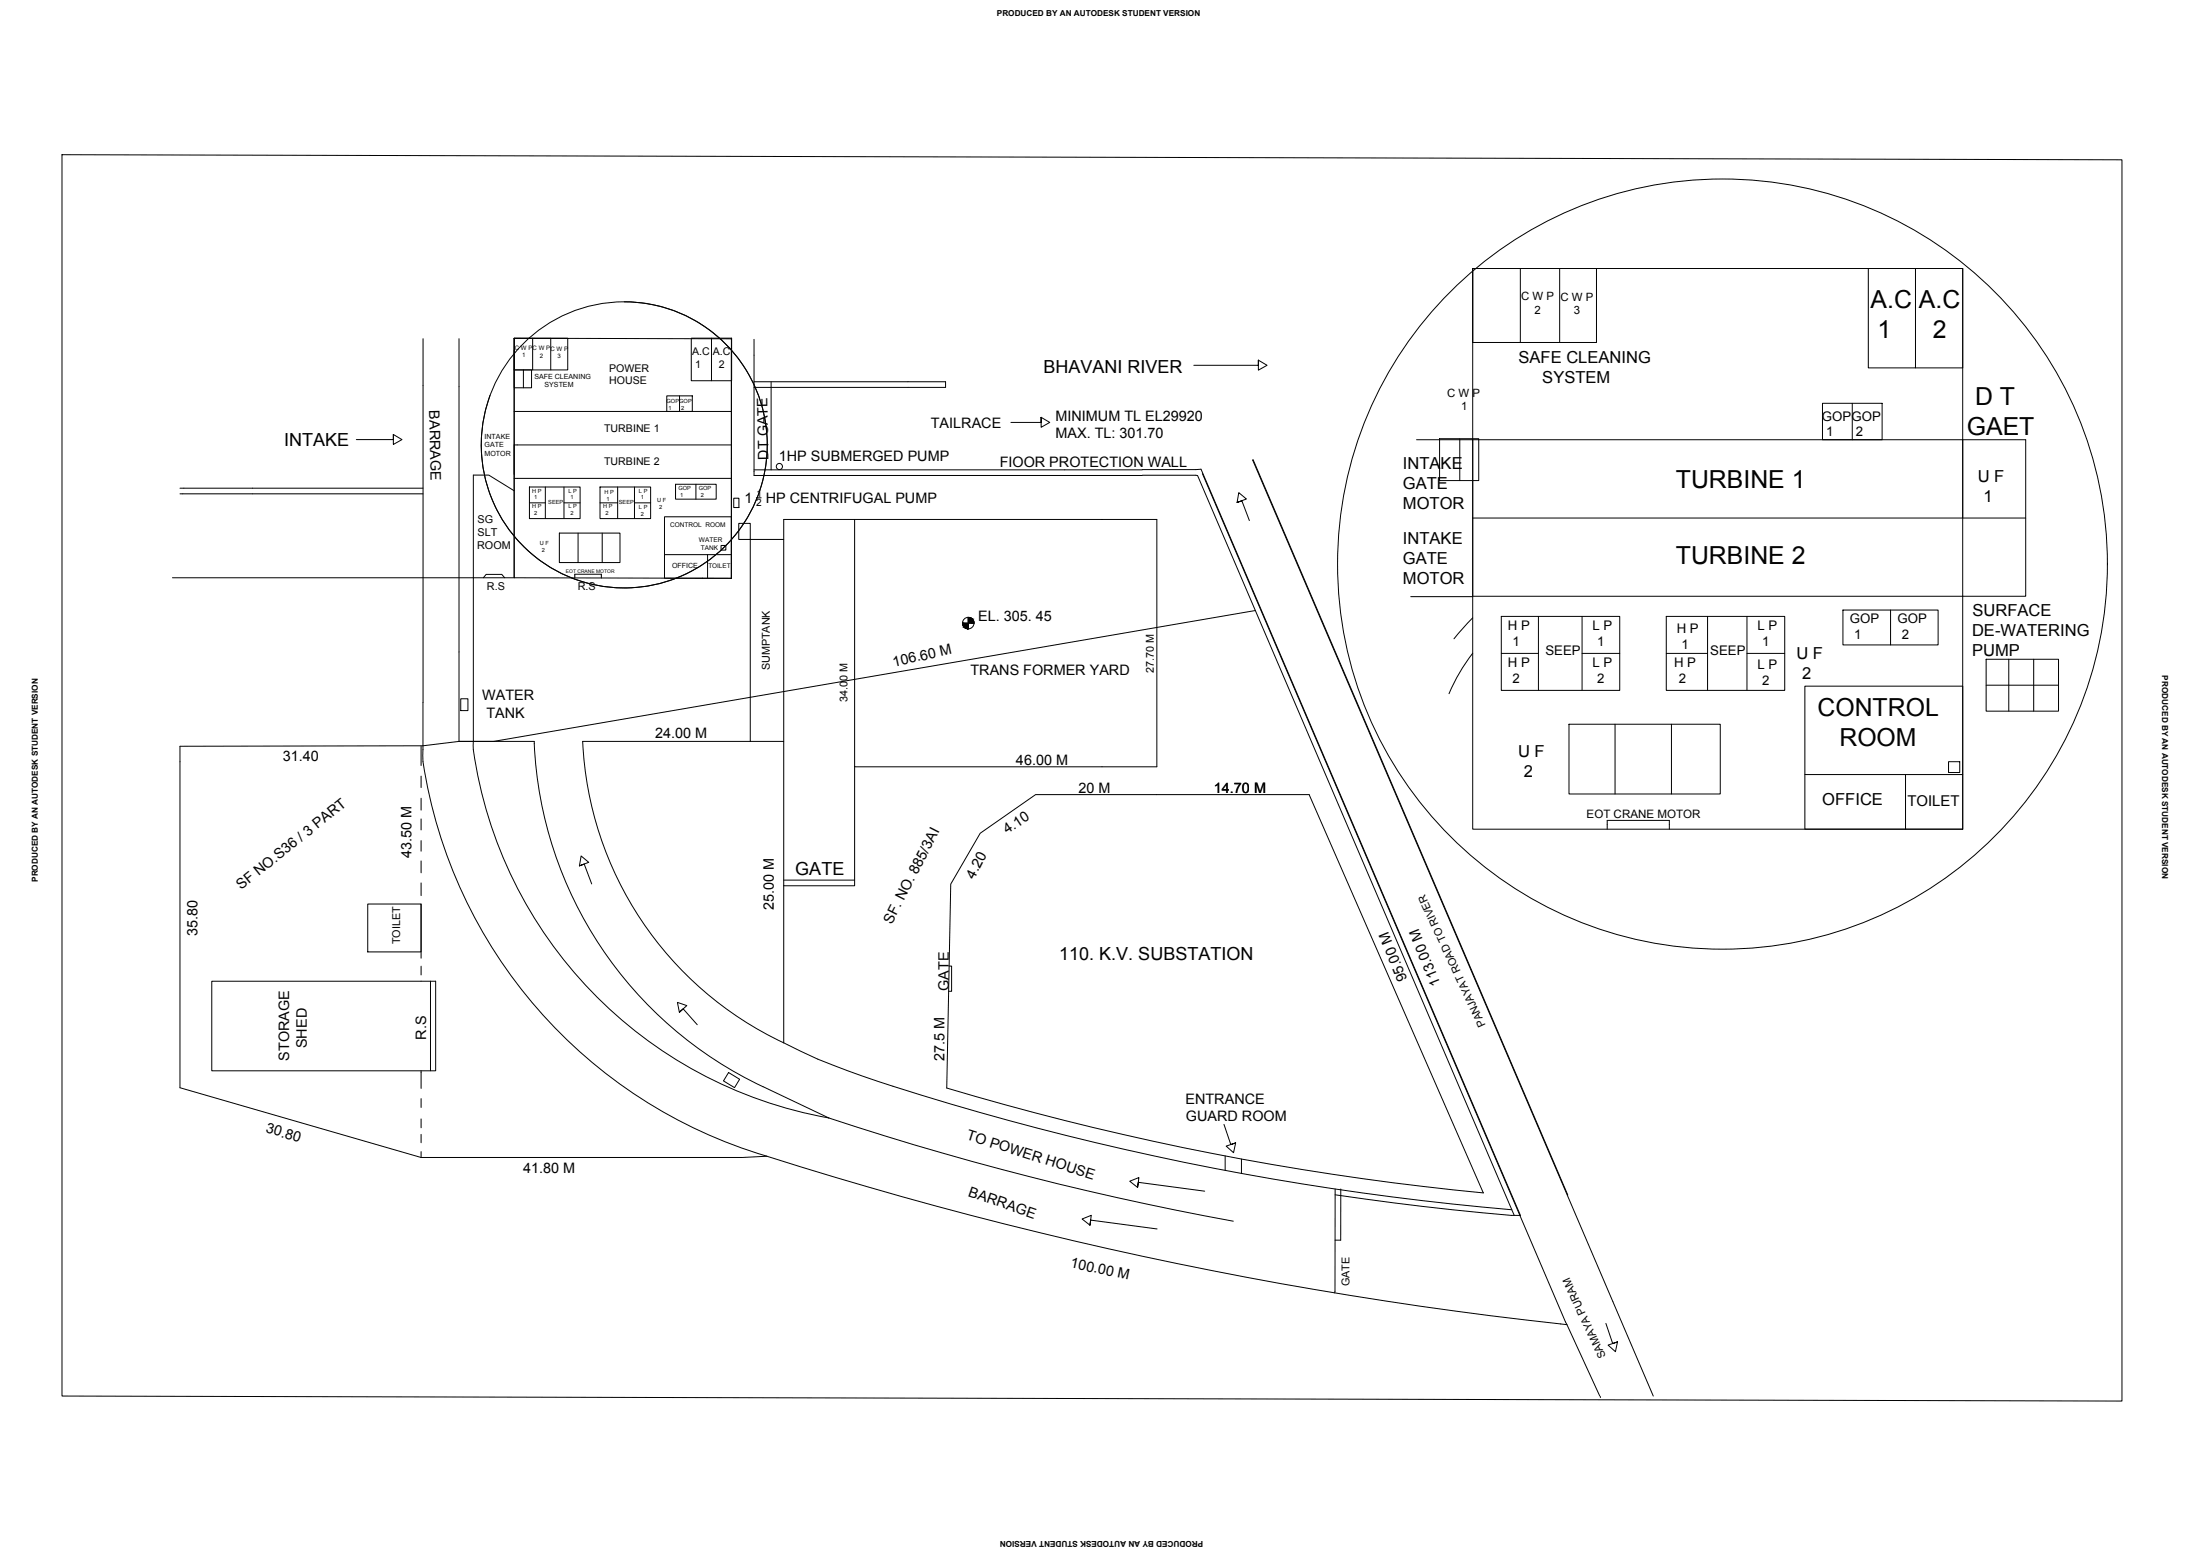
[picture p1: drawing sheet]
<svg xmlns="http://www.w3.org/2000/svg" width="1189mm" height="841mm" viewBox="0 0 1189 841" stroke-linecap="round" stroke-linejoin="round" font-family="sans-serif">
<!-- layer: 0 -->
<g fill="none" stroke="#000" stroke-width=".54">
<path d="M33 84l1114 2v671l-1114-3zM796 145v40h67v-40h-67h265v303h-265zM822 145v40M843 145v40M1010 145h51v54h-51zM1035 145v54M337 163a77 77 0 0 1 77 86 77 77 0 0 1-95 66 77 77 0 0 1-54-101M229 183l-1 225a262 262 0 0 0 186 217M248 183v217h41v2M278 183v17h29v-17h-29h117v129h-117zM278 200h9v9h-9zM278 189v123h-185"/>
<path d="M283 200v9M288 183v17M298 183v17M374 183h21v23h-21zM384 183v23M395 189v123M407 183v74h240l171 400M680 195l5 2-5 3v-5v2h-35M360 214h14v8h-14zM367 214v8M407 206h104v3h-104M417 206v48"/>
<path d="M985 218h32v20h-32zM1001 218v20M213 235l4 2-4 3v-5v2h-20M278 222h117M563 225l4 3-4 3v-6v3h-17M765 238h31v84h-34M778 237h21v23h-21zM789 237v23M796 238h265v42h-265M1061 238h34v84h-299M278 240h117M278 258h117"/>
<path d="M407 254h210M617 254l32-1 173 404h-5l-32-4-64-8M650 256l197 460a2203 2203 0 0 1-433-91M97 267h132M97 264h132M278 265l-14-8h-8v144a223 223 0 0 0 55 126 236 236 0 0 0 137 77M286 263h27v17h-27zM286 272h9M295 263v17M305 263v17M305 272h8M324 263h28v17h-28z"/>
<path d="M324 272h10M334 263v17M343 272h9M343 263v17M359 279h36v33h-36zM365 262h22v8h-22zM376 262v8M397 269h2v5h-2zM409 269h2M668 271l1-5 5 4-6 1 3-1 4 11M1061 280h34M302 288h33v16h-33z"/>
<path d="M312 288v16M325 288v16M359 300h36M382 300v12M390 295h2v2h-2zM399 283h6v8h-6zM424 291h-19v109h19M462 281v133h163v-133h-201v282a433 433 0 0 0 74 29 1530 1530 0 0 0 319 61M261 312l2-2h8l2 2M311 312v-2h14v2M379 312h.1M520 337h3v3"/>
<path d="M523 334v3h3M678 330l-411 70h-19l-19 3h-132v185l131 37M796 334l-10 11M811 333h64v40h-64zM831 333v40M855 333v40M900 333h64v40h-64zM923 333v40M944 333v40M996 330h51v18h-51zM1022 330v18M796 353a98 98 0 0 0-13 22"/>
<path d="M811 353h20M855 353h20M900 353h23M944 353h20M1073 356h39v28h-39zM1086 356v28M1099 356v28M249 377h4v7h-4zM975 371h86v77h-86zM1073 370h39M848 391h82v38h-82zM873 391v38"/>
<path d="M903 391v38M228 403v11M228 419v6M289 402a216 216 0 0 0 123 185l36 17a1630 1630 0 0 0 218 56M405 400h-90a189 189 0 0 0 108 163M462 414v64h-38M975 418h86M1030 418v30M1053 411h6v6h-6zM228 431v7M228 442v6M228 454v6"/>
<path d="M530 450l30-21h147l95 215a1527 1527 0 0 1-290-56l2-110zM869 448v-5h33v5M228 465v6M228 477v7M313 468l1-6 4 4-5 2 3-1 4 10M424 475h38M199 488h29v26h-29zM228 488v30M114 530h121v48h-121zM228 522v5M233 530v48M513 522h1v13h-1"/>
<path d="M367 547l-1-6 5 2-4 4 2-2 8 9M228 578v10M394 579l6 4-3 5-6-4zM228 593v5M228 604v5M228 613v4M661 607l4 11 3-1-5 2 4 4 1-6M228 622v3M414 625h-13h-173M662 624v8M671 626v8M615 641l-4-3 4-2v5v-2l36 4"/>
<path d="M722 642l-1 56M725 642v28h-4M847 646l-170-398 216 506M589 662l-4-4 5-2-1 6v-3l36 5M847 716l18 38M868 715l3 11 3-1-5 2 4 3 1-5M865 755h.1"/>
<circle cx="337" cy="240" r="77"/>
<circle cx="421" cy="252" r="1.7"/>
<circle cx="931" cy="305" r="208"/>
<circle cx="523" cy="337" r="3"/>
</g>
<g fill="#000" stroke="#000" stroke-width=".54">
<path d="M522 339l1 1zM523 334h1z"/>
<path d="M520 337h3zM520 337h3h-3z"/>
<path d="M520 337l3 1v-1zM520 337l3 1h-3z"/>
<path d="M520 338h3zM520 338h3h-2z"/>
<path d="M521 338l2 1v-1zM521 338l2 1h-2z"/>
<path d="M521 339h2zM521 339h2z"/>
<path d="M521 339h2zM521 339h2z"/>
<path d="M522 339h1zM522 339h1z"/>
<path d="M523 334h1zM523 334h1z"/>
<path d="M523 334h2zM523 334h2z"/>
<path d="M523 334h2zM523 334h2z"/>
<path d="M523 334l3 1zM523 334l3 1z"/>
<path d="M523 335h3zM523 335h3h-3z"/>
<path d="M523 335l3 1v-1zM523 335l3 1h-3z"/>
<path d="M523 336h3zM523 336h3h-3z"/>
<path d="M523 336l3 1v-1zM523 336l3 1h-3z"/>
</g>
<g font-size="13.4">
<text x="1011" y="166">A.C</text>
<text x="1037" y="166">A.C</text>
<text x="1015" y="182">1</text>
<text x="1044" y="182">2</text>
<text x="1067" y="219">D T</text>
<text x="1063" y="235">GAET</text>
<text x="906" y="263">TURBINE 1</text>
<text x="906" y="305">TURBINE 2</text>
<text x="982" y="387">CONTROL</text>
<text x="994" y="403">ROOM</text>
</g>
<g font-size="9.7">
<text x="564" y="202">BHAVANI RIVER</text>
<text x="154" y="241">INTAKE</text>
<text x="430" y="472">GATE</text>
<text x="572" y="519">110. K.V. SUBSTATION</text>
</g>
<g font-size="8.9">
<text x="821" y="196">SAFE CLEANING</text>
<text x="833" y="207">SYSTEM</text>
<text x="758" y="253">INTAKE</text>
<text x="1069" y="260">U F</text>
<text x="758" y="264">GATE</text>
<text x="758" y="275">MOTOR</text>
<text x="1072" y="271">1</text>
<text x="758" y="294">INTAKE</text>
<text x="758" y="304">GATE</text>
<text x="758" y="315">MOTOR</text>
<text x="1066" y="333">SURFACE</text>
<text x="1066" y="344">DE-WATERING</text>
<text x="971" y="356">U F</text>
<text x="1066" y="354">PUMP</text>
<text x="974" y="367">2</text>
<text x="820" y="409">U F</text>
<text x="824" y="420">2</text>
<text x="985" y="435">OFFICE</text>
</g>
<text font-size="8" x="1031" y="435">TOILET</text>
<g font-size="7.8">
<text x="232" y="222" transform="rotate(89 232 222)">BARRAGE</text>
<text x="570" y="227">MINIMUM TL EL29920</text>
<text x="503" y="231">TAILRACE</text>
<text x="570" y="236">MAX. TL: 301.70</text>
<text x="415" y="248" transform="rotate(-91 415 248)">DT GATE</text>
<text x="421" y="249">1HP SUBMERGED PUMP</text>
<text x="540" y="253">FIOOR PROTECTION WALL</text>
<text x="402" y="272">1</text>
<text x="414" y="272">HP CENTRIFUGAL PUMP</text>
<text x="529" y="336">EL. 305. 45</text>
<text x="483" y="360" transform="rotate(-13 483 360)">106.60 M</text>
<text x="524" y="364">TRANS FORMER YARD</text>
<text x="261" y="378">WATER</text>
<text x="263" y="388">TANK</text>
<text x="354" y="399">24.00 M</text>
<text x="153" y="411">31.40</text>
<text x="549" y="413">46.00 M</text>
<text x="583" y="428">20 M</text>
<text x="656" y="428">14.70 M</text>
<text x="544" y="451" transform="rotate(-33 544 451)">4.10</text>
<text x="222" y="464" transform="rotate(-90 222 464)">43.50 M</text>
<text x="526" y="475" transform="rotate(-63 526 475)">4.20</text>
<text x="130" y="481" transform="rotate(-39 130 481)">SF NO.S36 / 3 PART</text>
<text x="418" y="492" transform="rotate(-90 418 492)">25.00 M</text>
<text x="482" y="500" transform="rotate(-63 482 500)">SF. NO. 885/3AI</text>
<text x="107" y="505" transform="rotate(-90 107 505)">35.80</text>
<text x="761" y="529" transform="rotate(-112 761 529)">95.00 M</text>
<text x="779" y="531" transform="rotate(-112 779 531)">113.00 M</text>
<text x="513" y="535" transform="rotate(-90 513 535)">GATE</text>
<text x="230" y="562" transform="rotate(-90 230 562)">R.S</text>
<text x="166" y="566" transform="rotate(-90 166 566)">SHED</text>
<text x="156" y="573" transform="rotate(-90 156 573)">STORAGE</text>
<text x="510" y="573" transform="rotate(-90 510 573)">27.5 M</text>
<text x="641" y="596">ENTRANCE</text>
<text x="641" y="606">GUARD ROOM</text>
<text x="143" y="611" transform="rotate(17 143 611)">30.80</text>
<text x="522" y="615" transform="rotate(17 522 615)">TO POWER HOUSE</text>
<text x="283" y="633">41.80 M</text>
<text x="523" y="646" transform="rotate(19 523 646)">BARRAGE</text>
<text x="578" y="685" transform="rotate(12 578 685)">100.00 M</text>
</g>
<g font-size="7.2">
<text x="984" y="227">GOPGOP</text>
<text x="987" y="236">1</text>
<text x="1003" y="236">2</text>
<text x="815" y="340">H P</text>
<text x="861" y="340">L P</text>
<text x="950" y="340">L P</text>
<text x="1000" y="337">GOP</text>
<text x="1025" y="337">GOP</text>
<text x="906" y="342">H P</text>
<text x="1002" y="345">1</text>
<text x="1028" y="345">2</text>
<text x="817" y="349">1</text>
<text x="863" y="349">1</text>
<text x="909" y="351">1</text>
<text x="952" y="349">1</text>
<text x="835" y="354">SEEP</text>
<text x="924" y="354">SEEP</text>
<text x="815" y="360">H P</text>
<text x="861" y="360">L P</text>
<text x="905" y="360">H P</text>
<text x="950" y="361">L P</text>
<text x="817" y="369">2</text>
<text x="863" y="369">2</text>
<text x="907" y="369">2</text>
<text x="952" y="370">2</text>
</g>
<text font-size="6.3" x="857" y="442">EOT CRANE MOTOR</text>
<g font-size="6.2">
<text x="822" y="162">C W P</text>
<text x="843" y="162">C W P</text>
<text x="829" y="170">2</text>
<text x="850" y="170">3</text>
<text x="782" y="214">C W P</text>
<text x="790" y="222">1</text>
</g>
<g font-size="5.8">
<text x="258" y="282">SG</text>
<text x="258" y="289">SLT</text>
<text x="258" y="296">ROOM</text>
<text x="263" y="319">R.S</text>
<text x="312" y="319">R.S</text>
<text x="416" y="362" transform="rotate(-90 416 362)">SUMPTANK</text>
<text x="624" y="364" transform="rotate(-90 624 364)">27.70 M</text>
<text x="458" y="379" transform="rotate(-90 458 379)">34.00 M</text>
<text x="216" y="510" transform="rotate(-90 216 510)">TOILET</text>
<text x="803" y="554" transform="rotate(-115 803 554)">PANJAYAT ROAD TO RIVER</text>
<text x="729" y="695" transform="rotate(-90 729 695)">GATE</text>
<text x="868" y="733" transform="rotate(-115 868 733)">SAMAYA PURAM</text>
</g>
<g font-size="5.7">
<text x="374" y="192">A.C</text>
<text x="385" y="192">A.C</text>
<text x="329" y="201">POWER</text>
<text x="376" y="199">1</text>
<text x="388" y="199">2</text>
<text x="329" y="208">HOUSE</text>
<text x="326" y="233">TURBINE 1</text>
<text x="326" y="251">TURBINE 2</text>
</g>
<g font-size="5.4">
<text x="409" y="268">1</text>
<text x="409" y="273">2</text>
</g>
<g font-size="4.4">
<text x="539" y="9">PRODUCED BY AN AUTODESK STUDENT VERSION</text>
<text x="1168" y="365" transform="rotate(90 1168 365)">PRODUCED BY AN AUTODESK STUDENT VERSION</text>
<text x="20" y="476" transform="rotate(-90 20 476)">PRODUCED BY AN AUTODESK STUDENT VERSION</text>
<text x="650" y="833" transform="rotate(180 650 833)">PRODUCED BY AN AUTODESK STUDENT VERSION</text>
</g>
<g font-size="3.8">
<text x="289" y="204">SAFE CLEANING</text>
<text x="294" y="209">SYSTEM</text>
<text x="262" y="237">INTAKE</text>
<text x="262" y="242">GATE</text>
<text x="262" y="246">MOTOR</text>
<text x="363" y="307">OFFICE</text>
</g>
<g font-size="3.5">
<text x="362" y="284">CONTROL ROOM</text>
<text x="378" y="293">WATER</text>
<text x="379" y="297">TANK</text>
</g>
<text font-size="3.4" x="383" y="307">TOILET</text>
<g font-size="3.3">
<text x="278" y="189">C W P</text>
<text x="288" y="189">C W PC W P</text>
<text x="282" y="193">1</text>
<text x="292" y="193">2</text>
<text x="301" y="193">3</text>
</g>
<g font-size="3.1">
<text x="360" y="218">GOPGOP</text>
<text x="361" y="221">1</text>
<text x="368" y="221">2</text>
<text x="288" y="266">H P</text>
<text x="289" y="270">1</text>
<text x="307" y="266">L P</text>
<text x="308" y="270">1</text>
<text x="327" y="267">H P</text>
<text x="345" y="266">L P</text>
<text x="346" y="270">1</text>
<text x="367" y="265">GOP</text>
<text x="368" y="268">1</text>
<text x="378" y="265">GOP</text>
<text x="379" y="268">2</text>
<text x="288" y="275">H P</text>
<text x="296" y="272">SEEP</text>
<text x="307" y="275">L P</text>
<text x="326" y="275">H P</text>
<text x="328" y="271">1</text>
<text x="334" y="272">SEEP</text>
<text x="345" y="275">L P</text>
<text x="355" y="271">U F</text>
<text x="356" y="275">2</text>
<text x="289" y="278">2</text>
<text x="308" y="278">2</text>
<text x="327" y="278">2</text>
<text x="346" y="279">2</text>
<text x="292" y="295">U F</text>
<text x="293" y="298">2</text>
</g>
<text font-size="2.7" x="306" y="310">EOT CRANE MOTOR</text>
</svg>
